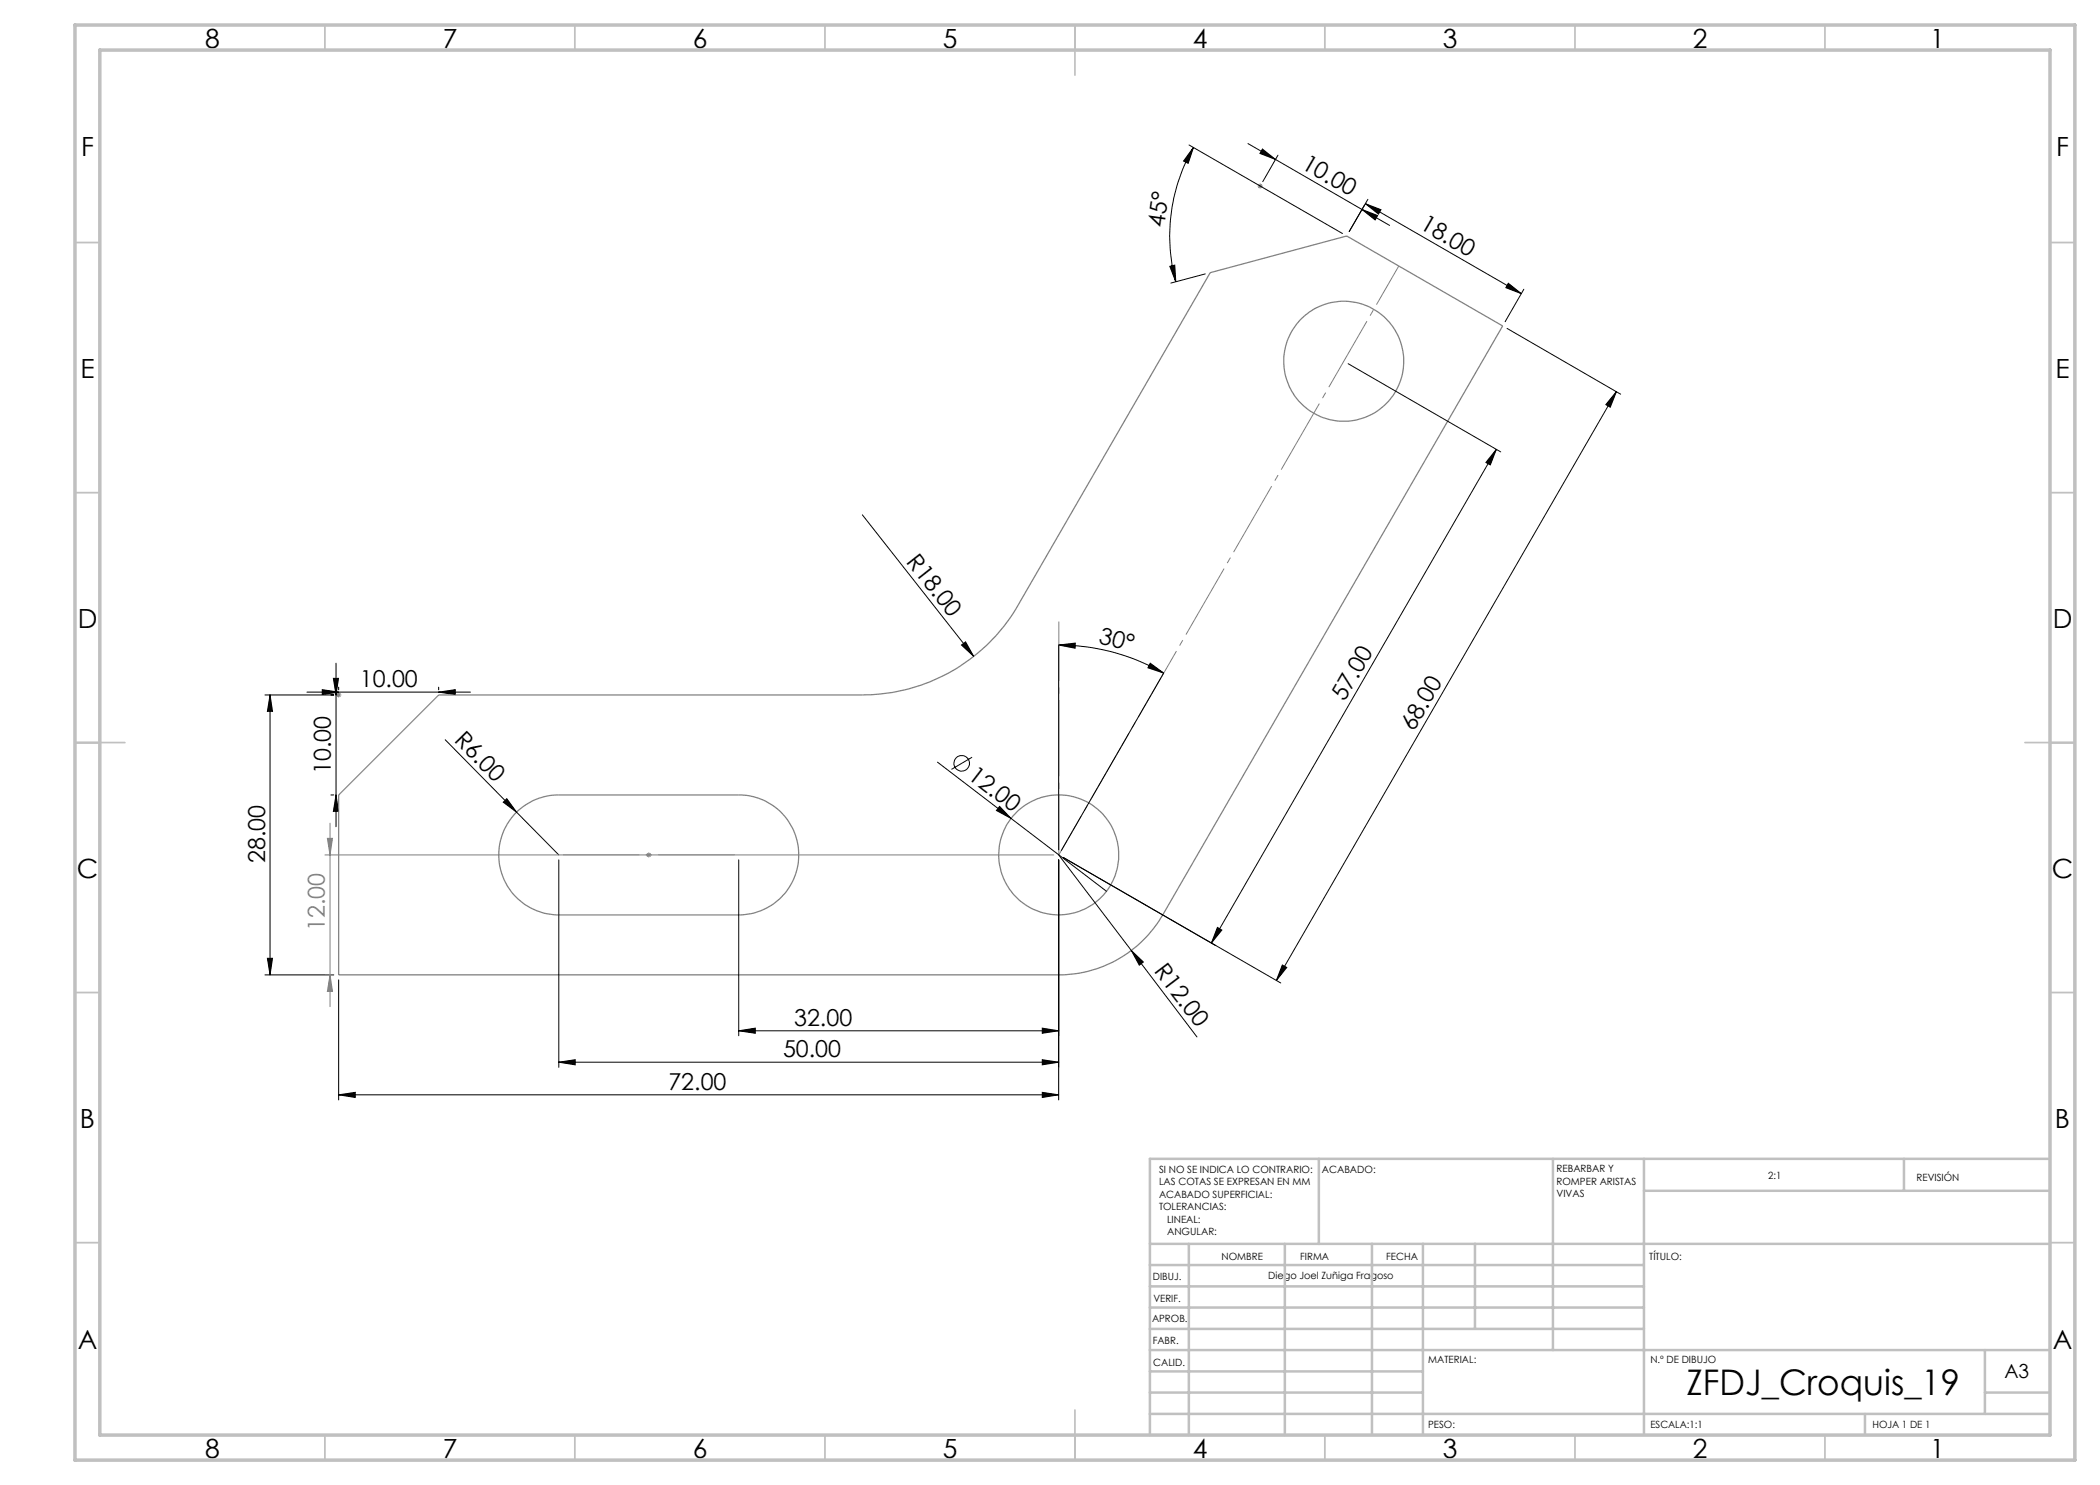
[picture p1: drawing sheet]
<svg xmlns="http://www.w3.org/2000/svg" width="420mm" height="297mm" viewBox="0 0 420 297" stroke-linecap="round" stroke-linejoin="round" font-family="sans-serif">
<g fill="none" stroke="#000" stroke-width=".2">
<path d="M237.8 29l30.7 17.7M238.7 29.5l-1.1 3.2-.9-.5zM238.7 29.5a35.5 35.5 0 0 0-3.5 26.9M249.6 28.7l28.3 16.4M252.5 29.8l2.6 2.1-3.1-1.2zM255.6 31l-3 5.3M273.6 39.9l-3.8 6.4M234 53.3l.9-.3 .3 3.4zM241.1 54.8l-6.9 1.8M272.4 41.9l3.1 1.2-.5 .9zM273.1 40.7l31.2 18M273.1 40.7l3.1 1.2-.5 .9z"/>
<path d="M301.7 56.7l2.6 2-3.1-1.2zM304.8 57.9l-3.8 6.4M269.6 72.7l30.5 17.7M301.4 65.7l22.7 13.1M323.3 78.3l-1.2 3.2-.9-.6zM323.3 78.3l-68 117.8M299.3 89.9l-1.2 3.1-.9-.5zM299.3 89.9l-57 98.7M172.5 103l22.2 28.3M53 139h13.7M54 139l.5 3.3h-1zM54 139v56"/>
<path d="M61.4 138.4h32.7M64.5 137.9l3.2 .5-3.2 .5zM66.7 135.7h1l-.5 3.3zM67.2 132.6v32.7M67.7 137.4v.6M87.7 138.4l3.4-.5v1zM87.7 137.4v.6M192.3 129l.8-.6 1.6 2.9zM211.7 129l3.4-.4-.1 1zM211.7 129a42 42 0 0 1 21 5.6M211.7 129v41M230 132.6l2.7 2-3.1-1z"/>
<path d="M232.7 134.6l-20.4 35.5M66.2 159h.5M67.2 159l.5 3.3h-1zM89 148l22.8 23M187.5 152.4l33.8 25.9M194.4 151.4l-4.1 2.5M100.6 160.4l.8-.7 1.9 2.8zM111.8 172v41.5M147.7 172v35.1M199.9 161.3l2.3 2.4-2.9-1.6zM211.7 172v48M211.7 171l27.7 36.4"/>
<path d="M53 195h13.7M53.5 191.7h1l-.5 3.3zM67.7 196v24M226.3 190.1l2.4 2.3-.8 .6zM243.1 189.1l-30.5-17.6 43.6 25.1M243.5 185.5l.9 .5-2.1 2.6zM256.5 193l.9 .5-2.1 2.6zM67.7 219l3.3-.5v1zM67.7 219h144M111.8 212.4l3.2-.5v1.1zM111.8 212.4h99.9M147.7 206.2l3.4-.6v1.1z"/>
<path d="M147.7 206.2h64M208.5 211.9l3.2 .5-3.2 .6zM208.5 218.5l3.2 .5-3.2 .5zM208.5 205.6l3.2 .6-3.2 .5z"/>
<circle cx="192.3" cy="152.7" r="1.56"/>
</g>
<g fill="none" stroke="#808080" stroke-width=".2">
<path d="M251.5 37.2h1.1M251.7 36.9l.7 .7M252 36.7v1M252.4 36.9l-.7 .7M67.2 139h1.1M67.4 138.6l.7 .7M67.7 138.5v1M68.1 138.6l-.7 .7M65 171h145.7M65.5 167.7h1l-.5 3.3zM66 164.6v36.7M129.4 170.6l.7 .7"/>
<path d="M129.8 170.5v1M130.1 170.6l-.7 .7M65 195h1.7M66 195l.5 3.3h-1z"/>
</g>
<g fill="none" stroke="#808080" stroke-width=".25">
<path d="M67.7 159l20-20h84.8a35.9 35.9 0 0 0 31.2-18l38.3-66.5 27.3-7.3 31.2 18-67.9 117.8a24.1 24.1 0 0 1-20.9 12h-144zM102.9 162.8a11.9 11.9 0 0 1 8.9-3.8h35.9a12 12 0 0 1 12 12 12 12 0 0 1-12 12h-35.9a12 12 0 0 1-11-7.2 12 12 0 0 1 2.1-13z"/>
<circle cx="268.7" cy="72.3" r="12"/>
<circle cx="211.8" cy="171" r="12"/>
</g>
<path d="M211.8 171v-46.7" fill="none" stroke="#808080" stroke-width=".2" stroke-dasharray="15.2 1.3 1.3 1.3" stroke-dashoffset="3.3" stroke-linecap="butt"/>
<path d="M111.8 171h36" fill="none" stroke="#808080" stroke-width=".2" stroke-dasharray="15.2 1.3 1.3 1.3" stroke-dashoffset="-.9" stroke-linecap="butt"/>
<path d="M211.8 171l68-117.8" fill="none" stroke="#808080" stroke-width=".2" stroke-dasharray="15.2 1.3 1.3 1.3" stroke-dashoffset="6.3" stroke-linecap="butt"/>
<g fill="none" stroke="#c0c0c0" stroke-width=".35">
<path d="M65 5v5M115 5v5M165 5v5M215 5v10M265 5v5M315 5v5M365 5v5M15 48.5h5M410 48.5h5M15 98.5h5M410 98.5h5M15 148.5h10"/>
<path d="M405 148.5h10M15 198.5h5M410 198.5h5M15 248.5h5M410 248.5h5M65 287v5M115 287v5M165 287v5M215 282v10M265 287v5M315 287v5M365 287v5"/>
</g>
<g fill="none" stroke="#c0c0c0" stroke-width=".5">
<path d="M263.8 231.8v17M310.6 231.8v38.2M328.8 231.8v55.2M328.8 238.2h81.2M380.8 231.8v6.4M410 231.8h-180v55.2M230 248.8h180M230 257.3h98.8M230 253h98.8M237.8 248.8v38.2M257 248.8v38.2M274.4 248.8v38.2"/>
<path d="M284.6 248.8v38.2M295 248.8v17M230 265.8h98.8M230 261.5h98.8M230 278.5h54.6M230 274.3h54.6M230 270h180M397 278.5h13M397 270v12.8M230 282.8h180M373 282.8v4.2"/>
</g>
<path d="M15 5h400v287h-400zM20 10h390v277h-390z" fill="none" stroke="#c0c0c0" stroke-width=".7"/>
<g fill="#000">
<path d="M192.3 129l.8-.6 1.6 2.9zM100.6 160.4l.8-.7 1.9 2.8zM199.9 161.3l2.3 2.4-2.9-1.6zM226.3 190.1l2.4 2.3-.8 .6z"/>
<path d="M238.7 29.5l-1.1 3.2-.9-.5zM234 53.3l.9-.3 .3 3.4z"/>
<path d="M252.5 29.8l2.6 2.1-3.1-1.2zM272.4 41.9l3.1 1.2-.5 .9z"/>
<path d="M301.7 56.7l2.6 2-3.1-1.2zM273.1 40.7l3.1 1.2-.5 .9z"/>
<path d="M299.3 89.9l-1.2 3.1-.9-.5zM243.5 185.5l.9 .5-2.1 2.6z"/>
<path d="M66.7 135.7h1l-.5 3.3zM67.2 159l.5 3.3h-1zM54 139l.5 3.3h-1zM53.5 191.7h1l-.5 3.3z"/>
<path d="M64.5 137.9l3.2 .5-3.2 .5zM87.7 138.4l3.4-.5v1zM111.8 212.4l3.2-.5v1.1zM208.5 211.9l3.2 .5-3.2 .6z"/>
<path d="M230 132.6l2.7 2-3.1-1zM211.7 129l3.4-.4-.1 1z"/>
<path d="M256.5 193l.9 .5-2.1 2.6zM323.3 78.3l-1.2 3.2-.9-.6z"/>
<path d="M208.5 218.5l3.2 .5-3.2 .5zM67.7 219l3.3-.5v1zM208.5 205.6l3.2 .6-3.2 .5zM147.7 206.2l3.4-.6v1.1z"/>
</g>
<path d="M65.5 167.7h1l-.5 3.3zM66 195l.5 3.3h-1z" fill="#808080"/>
<text font-size="7.1" x="337.3" y="279">ZFDJ_Croquis_19</text>
<g font-size="5.3">
<text x="41" y="9.5">8</text>
<text x="88.5" y="9.5">7</text>
<text x="138.5" y="9.5">6</text>
<text x="188.5" y="9.5">5</text>
<text x="238.5" y="9.5">4</text>
<text x="288.5" y="9.5">3</text>
<text x="338.5" y="9.5">2</text>
<text x="386" y="9.5">1</text>
<text x="16.2" y="31.3">F</text>
<text x="411.2" y="31.3">F</text>
<text x="16.1" y="75.5">E</text>
<text x="411.1" y="75.5">E</text>
<text x="15.5" y="125.5">D</text>
<text x="410.5" y="125.5">D</text>
<text x="15.4" y="175.5">C</text>
<text x="410.4" y="175.5">C</text>
<text x="16" y="225.5">B</text>
<text x="411" y="225.5">B</text>
<text x="15.5" y="269.8">A</text>
<text x="410.5" y="269.8">A</text>
<text x="41" y="291.5">8</text>
<text x="88.5" y="291.5">7</text>
<text x="138.5" y="291.5">6</text>
<text x="188.5" y="291.5">5</text>
<text x="238.5" y="291.5">4</text>
<text x="288.5" y="291.5">3</text>
<text x="338.5" y="291.5">2</text>
<text x="386" y="291.5">1</text>
</g>
<g font-size="4.7">
<text x="260.1" y="33.6" transform="rotate(30 260.1 33.6)">10.00</text>
<text x="232.8" y="45.6" transform="rotate(-82 232.8 45.6)">45°</text>
<text x="283.8" y="45.7" transform="rotate(30 283.8 45.7)">18.00</text>
<text x="181.1" y="112.3" transform="rotate(52 181.1 112.3)">R18.00</text>
<text x="219.6" y="128.5" transform="rotate(15 219.6 128.5)">30°</text>
<text x="71.9" y="137.4">10.00</text>
<text x="268.9" y="140.5" transform="rotate(-60 268.9 140.5)">57.00</text>
<text x="90.7" y="148.2" transform="rotate(45 90.7 148.2)">R6.00</text>
<text x="282.7" y="146.5" transform="rotate(-60 282.7 146.5)">68.00</text>
<text x="66.2" y="154.8" transform="rotate(-90 66.2 154.8)">10.00</text>
<text x="193.4" y="155.6" transform="rotate(37 193.4 155.6)">12.00</text>
<text x="53" y="172.6" transform="rotate(-90 53 172.6)">28.00</text>
<text x="230.7" y="194.2" transform="rotate(53 230.7 194.2)">R12.00</text>
<text x="158.8" y="205.1">32.00</text>
<text x="156.6" y="211.4">50.00</text>
<text x="133.7" y="217.9">72.00</text>
</g>
<text font-size="4.7" fill="#808080" x="65" y="186.2" transform="rotate(-90 65 186.2)">12.00</text>
<text font-size="3.9" x="400.9" y="275.5">A3</text>
<g font-size="2">
<text x="231.8" y="234.6">SI NO SE INDICA LO CONTRARIO:</text>
<text x="231.8" y="237.1">LAS COTAS SE EXPRESAN EN MM</text>
<text x="231.8" y="239.6">ACABADO SUPERFICIAL:</text>
<text x="264.4" y="234.6">ACABADO:</text>
<text x="311.3" y="234.5">REBARBAR Y</text>
<text x="311.3" y="237">ROMPER ARISTAS</text>
<text x="311.3" y="239.5">VIVAS</text>
<text x="353.7" y="235.8">2:1</text>
<text x="383.3" y="236.2">REVISIÓN</text>
<text x="231.8" y="242.1">TOLERANCIAS:</text>
<text x="233.4" y="244.6">LINEAL:</text>
<text x="233.4" y="247.1">ANGULAR:</text>
<text x="244.3" y="252">NOMBRE</text>
<text x="260" y="251.9">FIRMA</text>
<text x="277.2" y="251.9">FECHA</text>
<text x="329.9" y="251.9">TÍTULO:</text>
<text x="230.6" y="256.1">DIBUJ.</text>
<text x="253.7" y="255.9">Diego Joel Zuñiga Fragoso</text>
<text x="230.7" y="260.3">VERIF.</text>
<text x="230.4" y="264.4">APROB.</text>
<text x="230.5" y="268.8">FABR.</text>
<text x="230.7" y="273.1">CALID.</text>
<text x="285.6" y="272.5">MATERIAL:</text>
<text x="330.1" y="272.5">N.º DE DIBUJO</text>
<text x="285.6" y="285.5">PESO:</text>
<text x="330.1" y="285.6">ESCALA:1:1</text>
<text x="374.5" y="285.6">HOJA 1 DE 1</text>
</g>
</svg>
